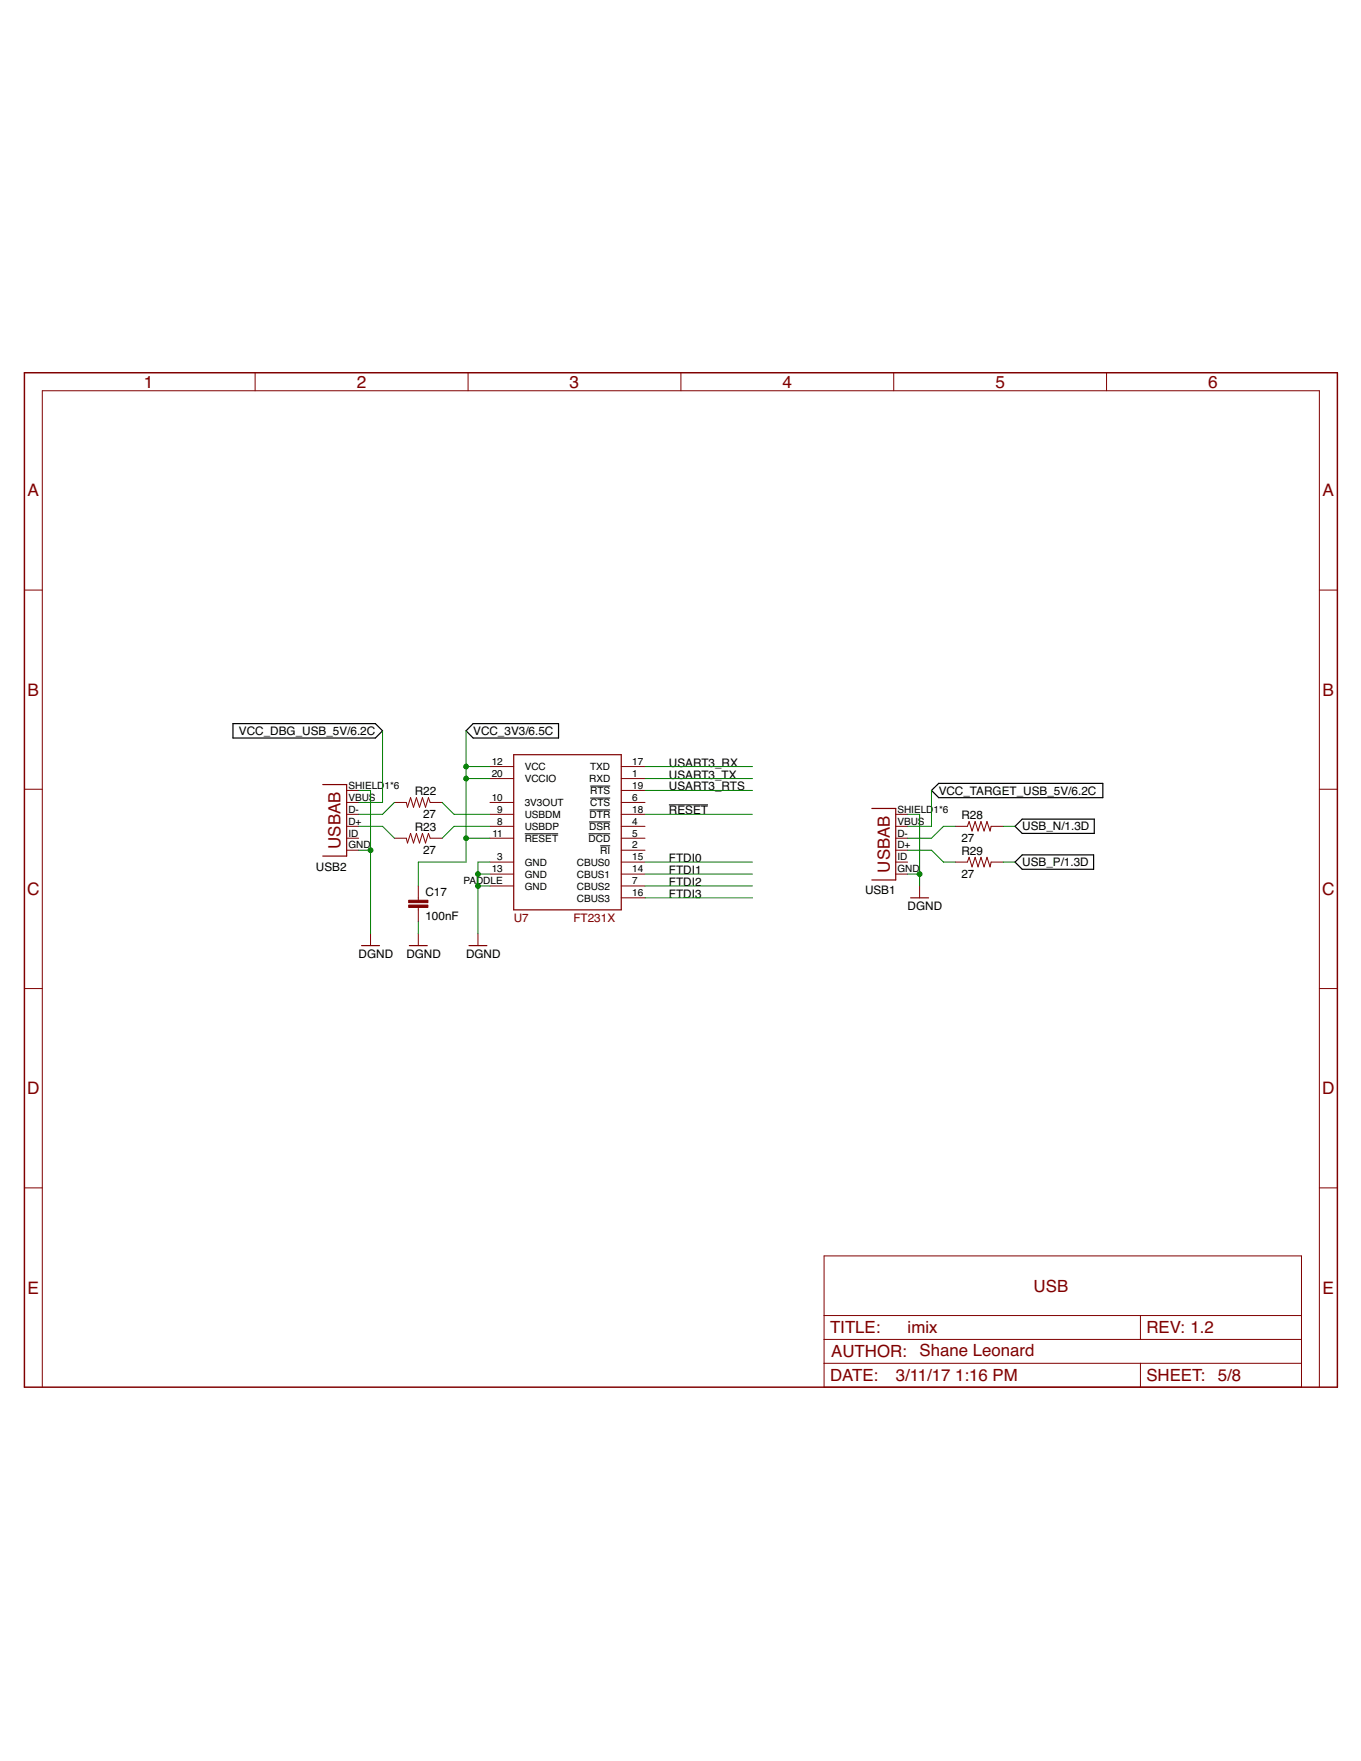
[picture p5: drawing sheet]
<svg xmlns="http://www.w3.org/2000/svg" width="216mm" height="279mm" viewBox="0 0 216 279" stroke-linecap="round" stroke-linejoin="round" font-family="sans-serif">
<path d="M83.2 132.3h5.3M93.4 132.3h3.4M93.5 130.4h3.3M93.5 128.5h3.3M93.6 126.6h3.2M93.6 124.7h3.2M95.2 134.2h1.6M106.1 127.7h6.2" fill="none" stroke="#000" stroke-width=".16"/>
<path d="M37 114.8h22.5l1.2 1.2-1.2 1.1h-22.5zM75.1 114.8h13.5v2.3h-13.5l-1.2-1.1zM147.8 125.4l1.1-1.1h26v2.3h-26zM161 136.8l1.2-1.2h11.3v2.3h-11.3zM162.2 130h11.4v2.2h-11.4l-1.2-1.1z" fill="none" stroke="#000" stroke-width=".19"/>
<path d="M81.5 119.7h17.1v24.7h-17.1zM51.2 124.5h3.8v11.3h-3.8M138.3 128.3h3.8v11.3h-3.8M57.4 150h2.8M64.9 150h2.9M74.4 150h2.8M144.5 142.5h2.8" fill="none" stroke="#800000" stroke-width=".19"/>
<g fill="none" stroke="#800000" stroke-width=".16">
<path d="M40.5 59.1v2.9M74.3 59.1v2.9M108 59.1v2.9M141.8 59.1v2.9M175.5 59.1v2.9M3.9 93.6h2.8M209.3 93.6h2.9M3.9 125.2h2.8M55 131.1h1.9M55 129.2h1.9M55 127.3h1.9M55 134.9h1.9"/>
<path d="M55 133h1.9M55 125.4h1.9M62.6 127.3h1.9l.1 .8 .5-1.5 .5 1.5 .5-1.5 .4 1.5 .5-1.5 .5 1.5 .5-1.5 .2 .7h1.9M62.6 133h1.9l.1 .8 .5-1.6 .5 1.6 .5-1.6 .4 1.6 .5-1.6 .5 1.6 .5-1.6 .2 .8h1.9M77.7 131.1h3.8M77.7 129.2h3.8M77.7 127.3h3.8M77.7 133h3.8M77.7 121.6h3.8M77.7 123.5h3.8M77.7 136.8h3.8M77.7 138.7h3.8"/>
<path d="M98.6 131.1h3.7M98.6 129.2h3.7M98.6 127.3h3.7M98.6 134.9h3.7M98.6 133h3.7M98.6 125.4h3.7M98.6 121.6h3.7M98.6 123.5h3.7M98.6 136.8h3.7M98.6 138.7h3.7M142.1 131.1h1.9M142.1 129.2h1.9"/>
<path d="M142.1 134.9h1.9M142.1 133h1.9M142.1 136.8h1.9M142.1 138.7h1.9M151.6 131.1h1.9l.2-.8 .5 1.5 .5-1.5 .5 1.5 .4-1.5 .5 1.5 .5-1.5 .5 1.5 .1-.7h1.9M151.6 136.8h1.9l.2-.8 .5 1.5 .5-1.5 .5 1.5 .4-1.5 .5 1.5 .5-1.5 .5 1.5 .1-.7h1.9M209.3 125.2h2.9M3.9 156.8h2.8M58.8 148.1v1.9M66.4 140.6v2.2M66.4 144v2.2M66.4 148.1v1.9"/>
<path d="M75.8 148.1v1.9M77.7 140.6h3.8M98.6 140.6h3.7M98.6 142.5h3.7M145.9 140.6v1.9M209.3 156.8h2.9M3.9 188.5h2.8M130.7 199.3h75.8v20.8h-75.8zM209.3 188.5h2.9M130.7 212.5h75.8M130.7 216.3h75.8M130.7 208.7h75.8"/>
<path d="M180.9 208.7v3.8M180.9 216.3v3.8M6.7 220.1v-158.1h202.6v158.1"/>
</g>
<g fill="#800000" stroke="#800000" stroke-width=".16">
<path d="M64.8 143.6h3.1v.4h-3.1z"/>
<path d="M64.8 142.8h3.1v.4h-3.1z"/>
</g>
<path d="M3.9 59.1h208.3v161h-208.3z" fill="none" stroke="#800000" stroke-width=".23"/>
<g fill="none" stroke="#008000" stroke-width=".16">
<path d="M60.7 116v11.3h-3.8M73.9 116v20.8h-7.5v3.8M56.9 134.9h1.9M56.9 125.4h1.9v22.7M56.9 131.1h3.8l1.9 1.9M62.6 127.3l-1.9 1.9h-3.8M70.1 127.3l1.9 1.9h5.7M73.9 121.6h3.8M73.9 123.5h3.8M73.9 133h3.8M75.8 138.7h1.9M77.7 136.8h-1.9v11.3"/>
<path d="M77.7 131.1h-5.7l-1.9 1.9M102.3 125.4h17.1M102.3 136.8h17.1M102.3 138.7h17.1M102.3 129.2h17.1M102.3 121.6h17.1M102.3 123.5h17.1M144 134.9h3.8l1.9 1.9h1.9M144 138.7h1.9M144 129.2h1.9v11.4M147.8 125.4v5.7h-3.8M151.6 131.1h-1.9l-1.9 1.9h-3.8"/>
<path d="M159.1 136.8h1.9M159.1 131.1h1.9M66.4 146.2v1.9M75.8 140.6h1.9M102.3 140.6h17.1M102.3 142.5h17.1"/>
</g>
<g fill="#008000" stroke="#008000" stroke-width=".16">
<circle cx="58.8" cy="134.9" r=".38"/>
<circle cx="75.8" cy="140.6" r=".38"/>
<circle cx="75.8" cy="138.7" r=".38"/>
<circle cx="145.9" cy="138.7" r=".38"/>
<circle cx="73.9" cy="121.6" r=".38"/>
<circle cx="73.9" cy="123.5" r=".38"/>
<circle cx="73.9" cy="133" r=".38"/>
</g>
<g font-size="2.7" fill="#800000">
<text x="22.8" y="61.5">1</text>
<text x="56.6" y="61.5">2</text>
<text x="90.4" y="61.5">3</text>
<text x="124.1" y="61.5">4</text>
<text x="157.9" y="61.5">5</text>
<text x="191.7" y="61.5">6</text>
<text x="4.4" y="78.8">A</text>
<text x="209.8" y="78.8">A</text>
<text x="4.4" y="110.4">B</text>
<text x="209.8" y="110.4">B</text>
<text x="54" y="134.6" transform="rotate(-90 54 134.6)">USBAB</text>
<text x="4.3" y="142">C</text>
<text x="141.1" y="138.4" transform="rotate(-90 141.1 138.4)">USBAB</text>
<text x="209.8" y="142">C</text>
<text x="4.3" y="173.6">D</text>
<text x="209.8" y="173.6">D</text>
<text x="4.4" y="205.3">E</text>
<text x="164" y="204.9">USB</text>
<text x="209.8" y="205.3">E</text>
<text x="131.7" y="211.6">TITLE:</text>
<text x="131.9" y="215.4">AUTHOR:</text>
<text x="144" y="211.6">imix</text>
<text x="145.9" y="215.2">Shane Leonard</text>
<text x="181.8" y="211.6">REV: 1.2</text>
<text x="131.7" y="219.1">DATE:</text>
<text x="142.1" y="219.1">3/11/17</text>
<text x="151.5" y="219.1">1:16 PM</text>
<text x="181.8" y="219.1">SHEET:</text>
<text x="193.2" y="219.1">5/8</text>
</g>
<g font-size="1.9">
<text x="37.9" y="116.6">VCC_DBG_USB_5V/6.2C</text>
<text x="75.1" y="116.6">VCC_3V3/6.5C</text>
<text x="106.1" y="125.4">USART3_RTS</text>
<text x="106.1" y="121.6">USART3_RX</text>
<text x="106.1" y="123.5">USART3_TX</text>
<text x="65.8" y="126.2">R22</text>
<text x="65.8" y="131.9">R23</text>
<text x="67.1" y="129.8">27</text>
<text x="106.1" y="129.2">RESET</text>
<text x="148.9" y="126.1">VCC_TARGET_USB_5V/6.2C</text>
<text x="152.5" y="130">R28</text>
<text x="162.2" y="131.8">USB_N/1.3D</text>
<text x="67.1" y="135.5">27</text>
<text x="106.1" y="136.8">FTDI0</text>
<text x="152.5" y="133.6">27</text>
<text x="152.5" y="135.7">R29</text>
<text x="162.2" y="137.4">USB_P/1.3D</text>
<text x="50.1" y="138.1">USB2</text>
<text x="67.5" y="142.2">C17</text>
<text x="106.1" y="138.7">FTDI1</text>
<text x="106.1" y="140.6">FTDI2</text>
<text x="106.1" y="142.5">FTDI3</text>
<text x="137.2" y="141.9">USB1</text>
<text x="152.5" y="139.2">27</text>
<text x="67.5" y="146">100nF</text>
<text x="144" y="144.4">DGND</text>
<text x="56.9" y="151.9">DGND</text>
<text x="64.5" y="151.9">DGND</text>
<text x="73.9" y="151.9">DGND</text>
</g>
<g font-size="1.9" fill="#800000">
<text x="81.5" y="146.2">U7</text>
<text x="91" y="146.2">FT231X</text>
</g>
<g font-size="1.6">
<text x="55.3" y="125.2">SHIELD</text>
<text x="61" y="125.2">1*6</text>
<text x="78" y="121.4">12</text>
<text x="78" y="123.3">20</text>
<text x="83.2" y="122.2">VCC</text>
<text x="83.2" y="124.1">VCCIO</text>
<text x="93.5" y="124.1">RXD</text>
<text x="93.6" y="122.2">TXD</text>
<text x="93.6" y="126">RTS</text>
<text x="100.3" y="121.4">17</text>
<text x="100.3" y="123.3">1</text>
<text x="100.3" y="125.2">19</text>
<text x="55.3" y="130.8">D+</text>
<text x="55.3" y="128.9">D-</text>
<text x="55.3" y="127">VBUS</text>
<text x="78" y="127">10</text>
<text x="78.9" y="130.8">8</text>
<text x="78.9" y="128.9">9</text>
<text x="83.2" y="131.7">USBDP</text>
<text x="83.2" y="129.8">USBDM</text>
<text x="83.2" y="127.9">3V3OUT</text>
<text x="93.5" y="131.7">DSR</text>
<text x="93.5" y="129.8">DTR</text>
<text x="93.6" y="127.9">CTS</text>
<text x="100.3" y="127">6</text>
<text x="100.3" y="128.9">18</text>
<text x="100.3" y="130.8">4</text>
<text x="142.4" y="130.8">VBUS</text>
<text x="142.4" y="128.9">SHIELD</text>
<text x="148.1" y="128.9">1*6</text>
<text x="55.3" y="134.6">GND</text>
<text x="55.3" y="132.7">ID</text>
<text x="78.1" y="132.7">11</text>
<text x="78.9" y="136.5">3</text>
<text x="83.2" y="133.6">RESET</text>
<text x="83.2" y="137.3">GND</text>
<text x="91.5" y="137.4">CBUS0</text>
<text x="93.4" y="133.6">DCD</text>
<text x="95.2" y="135.5">RI</text>
<text x="100.3" y="132.7">5</text>
<text x="100.3" y="134.6">2</text>
<text x="100.3" y="136.5">15</text>
<text x="142.4" y="134.6">D+</text>
<text x="142.4" y="132.7">D-</text>
<text x="142.4" y="136.5">ID</text>
<text x="73.5" y="140.3">PADDLE</text>
<text x="78" y="138.4">13</text>
<text x="83.2" y="139.2">GND</text>
<text x="83.2" y="141.1">GND</text>
<text x="91.5" y="139.2">CBUS1</text>
<text x="91.5" y="141.1">CBUS2</text>
<text x="91.5" y="143">CBUS3</text>
<text x="100.3" y="138.4">14</text>
<text x="100.3" y="140.3">7</text>
<text x="100.3" y="142.2">16</text>
<text x="142.4" y="138.4">GND</text>
</g>
</svg>
